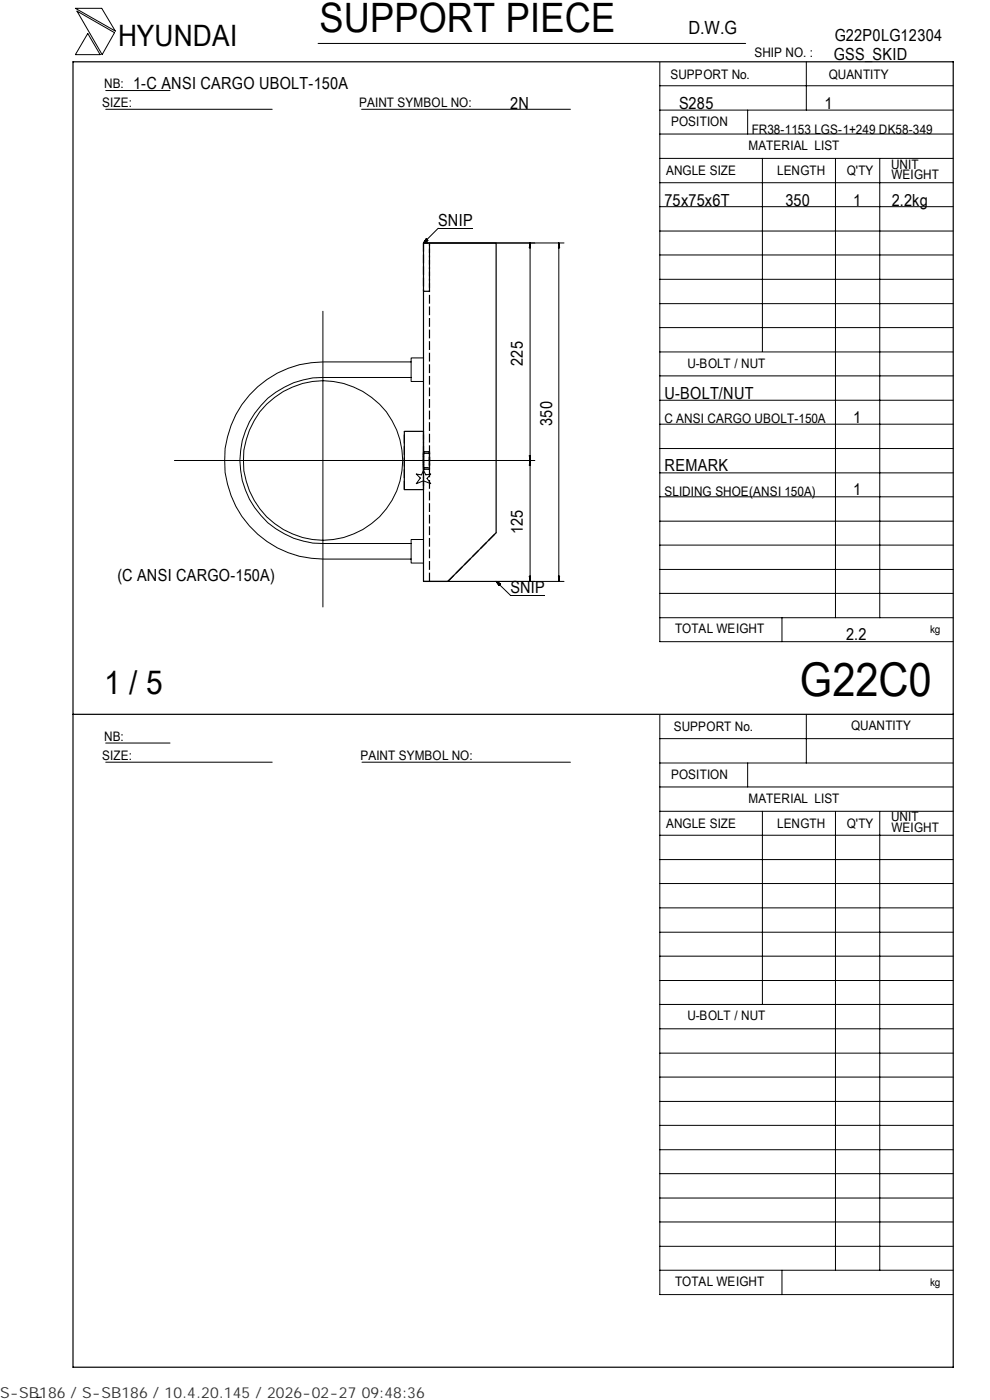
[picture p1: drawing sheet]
<svg xmlns="http://www.w3.org/2000/svg" width="210mm" height="297mm" viewBox="0 0 210 297" stroke-linecap="round" stroke-linejoin="round" font-family="sans-serif">
<g fill="none" stroke="#000" stroke-width=".21">
<path d="M16 1.8h5.6l2.9 4.8zM16.3 2.4l8 4.5-2.6 4.7zM18.6 7.1l2.6 4.5h-5.2zM22.4 19.2h13.7M67.5 9.2h90.6M139.9 18.2h62.3M139.9 13.2v122.9h62.3M171 13.1v10.3M22.4 23.2h35.3M76.7 23.2h44.3M139.9 38.8h62.3M139.9 33.6h62.3"/>
<path d="M139.9 28.4h62.3M139.9 23.4h62.3M158.6 23.4v5M161.7 33.6v41M177.2 33.7v97.4M186.6 33.7v97.4M89.8 51.6h29.8M90.4 50.6l.4 .4-1 .6zM100.3 48.4h-7.3l-3.2 3.2M112.3 52.3h.2M112.4 51.6v71.7M112.4 51.6l.1 1h-.2z"/>
<path d="M118.4 52.3h.2M118.5 51.6l.2 1h-.3zM118.5 51.6v71.7M139.9 59.3h62.3M139.9 54.1h62.3M139.9 49h62.3M139.9 43.8h62.3M68.5 66v62.8M87.2 76.8h-18.7a20.9 20.9 0 0 0-20.8 20.9 20.9 20.9 0 0 0 20.8 20.9h18.7M89.8 75.9h-2.6v5h2.6M139.9 79.7h62.3M139.9 74.7h62.3"/>
<path d="M139.9 69.5h62.3M139.9 64.4h62.3M37 97.7h76.4M87.2 80.1h-18.7a17.6 17.6 0 0 0-17.6 17.6 17.6 17.6 0 0 0 17.6 17.6h18.7M112.3 96.7h.2l-.1 1zM112.3 97h.2M112.3 98.4h.2M112.4 97.7l.1 1h-.2zM139.9 95.2h62.3M139.9 90h62.3M139.9 84.9h62.3M88.3 100.6l1.1 .1 .4-.9 .5 .9 1-.1-.7 .9 .7 1.1-1.5-.6-1.5 .6 .8-1.2z"/>
<path d="M89.8 114.5h-2.6v5h2.6M139.9 100.3h62.3M139.9 115.6h62.3M139.9 110.6h62.3M139.9 105.4h62.3M89.8 123.3h29.8M105.2 123.3l1 .6-.4 .3zM105.2 123.3l3.1 3h7.4M112.3 122.2h.2l-.1 1.1zM112.3 122.6h.2M118.4 122.2h.3l-.2 1.1zM118.4 122.6h.2"/>
<path d="M139.9 131.1h62.3M139.9 125.9h62.3M139.9 120.8h62.3M165.9 131.1v5M22.4 157.6h13.7M139.9 151.7v122.9h62.3M139.9 156.7h62.3M171 151.5v10.4M22.4 161.7h35.3M76.8 161.7h44.2M139.9 177.2h62.3M139.9 172.1h62.3"/>
<path d="M139.9 167h62.3M139.9 161.9h62.3M158.6 161.9v5.1M161.7 172.1v41M177.2 172.2v97.3M186.6 172.2v97.3M139.9 182.4h62.3M139.9 197.8h62.3M139.9 192.6h62.3M139.9 187.4h62.3M139.9 218.3h62.3M139.9 213.1h62.3"/>
<path d="M139.9 208h62.3M139.9 202.9h62.3M139.9 238.7h62.3M139.9 233.7h62.3M139.9 228.5h62.3M139.9 223.4h62.3M139.9 259.2h62.3M139.9 254.2h62.3M139.9 249h62.3M139.9 243.9h62.3M139.9 269.5h62.3M139.9 264.4h62.3"/>
<path d="M165.9 269.5v5.1M8.8 296.4l-1 .1"/>
<circle cx="68.5" cy="97.7" r="16.9"/>
</g>
<path d="M15.5 13.1h186.7v277h-186.7zM89.8 51.6h15.4v61.4l-10.2 10.3h-5.2zM89.8 91.5h-4v12.4h4M15.5 151.5h186.7" fill="none" stroke="#000" stroke-width=".25"/>
<path d="M89.8 99.2v-3M91.1 96.2v3" fill="none" stroke="#000" stroke-width=".25" stroke-dasharray="1.7 .5" stroke-linecap="butt"/>
<path d="M89.8 51.6v10.2h1.3v-10.2h-1.3M89.8 96.6v-.4h1.3v3h-1.3v-2.6M89.8 99.6v-3.8M89.8 96v-.2h1.3v3.8h-1.3v-3.6M91.1 95.8v3.8M85.8 103.9v-12.4M89.8 103.9v-12.4v12.4M91.1 123.3v-71.7M95 123.3l10.2-10.3" fill="none" stroke="#000" stroke-width=".25" stroke-dasharray="1.9 .6" stroke-linecap="butt"/>
<path d="M89.9 50.7h.9v.9h-.9zM105.3 123.4h.9v.8h-.9z" fill="#000"/>
<text font-size="9.9" x="169.7" y="147.6">G22C0</text>
<text font-size="8.6" x="67.7" y="6.9">SUPPORT PIECE</text>
<text font-size="7" x="22.1" y="147.2">1 / 5</text>
<text font-size="6.3" x="25.1" y="9.8">HYUNDAI</text>
<text font-size="3.9" x="146" y="7.3">D.W.G</text>
<g font-size="3.5">
<text x="177" y="8.7">G22P0LG12304</text>
<text x="176.9" y="12.8">GSS_SKID</text>
<text x="28.3" y="19">1-C ANSI CARGO UBOLT-150A</text>
<text x="108.2" y="23.1">2N</text>
<text x="144" y="23.1">S285</text>
<text x="174.8" y="23.1">1</text>
<text x="141" y="43.6">75x75x6T</text>
<text x="166.6" y="43.6">350</text>
<text x="180.9" y="43.6">1</text>
<text x="189.1" y="43.6">2.2kg</text>
<text x="93" y="48">SNIP</text>
<text x="110.9" y="77.6" transform="rotate(-90 110.9 77.6)">225</text>
<text x="141" y="84.6">U-BOLT/NUT</text>
<text x="180.9" y="89.7">1</text>
<text x="117.1" y="90.3" transform="rotate(-90 117.1 90.3)">350</text>
<text x="141" y="99.9">REMARK</text>
<text x="180.9" y="105.1">1</text>
<text x="110.9" y="113.4" transform="rotate(-90 110.9 113.4)">125</text>
<text x="24.9" y="123.3">(C ANSI CARGO-150A)</text>
<text x="108.3" y="125.9">SNIP</text>
<text x="179.5" y="135.8">2.2</text>
</g>
<text font-size="3.2" fill="#323232" x="0" y="296.6">S-SB186 / S-SB186 / 10.4.20.145 / 2026-02-27 09:48:36</text>
<g font-size="2.8">
<text x="142.2" y="16.8">SUPPORT No.</text>
<text x="160" y="12.2">SHIP NO. :</text>
<text x="175.8" y="16.7">QUANTITY</text>
<text x="21.7" y="22.8">SIZE:</text>
<text x="22.1" y="18.7">NB:</text>
<text x="76.2" y="22.8">PAINT SYMBOL NO:</text>
<text x="142.3" y="26.8">POSITION</text>
<text x="159.4" y="28.4">FR38-1153 LGS-1+249 DK58-349</text>
<text x="158.8" y="31.7">MATERIAL LIST</text>
<text x="189" y="35.8">UNIT</text>
<text x="141.3" y="37.2">ANGLE SIZE</text>
<text x="164.8" y="37.1">LENGTH</text>
<text x="179.6" y="37.1">Q'TY</text>
<text x="189.1" y="38">WEIGHT</text>
<text x="145.8" y="78">U-BOLT / NUT</text>
<text x="141" y="89.8">C ANSI CARGO UBOLT-150A</text>
<text x="141" y="105.2">SLIDING SHOE(ANSI 150A)</text>
<text x="143.2" y="134.4">TOTAL WEIGHT</text>
<text x="142.9" y="155">SUPPORT No.</text>
<text x="180.5" y="154.9">QUANTITY</text>
<text x="21.7" y="161.3">SIZE:</text>
<text x="22.1" y="157.1">NB:</text>
<text x="76.5" y="161.2">PAINT SYMBOL NO:</text>
<text x="142.3" y="165.3">POSITION</text>
<text x="158.8" y="170.3">MATERIAL LIST</text>
<text x="141.3" y="175.7">ANGLE SIZE</text>
<text x="164.8" y="175.6">LENGTH</text>
<text x="179.6" y="175.6">Q'TY</text>
<text x="189" y="174.2">UNIT</text>
<text x="189.1" y="176.5">WEIGHT</text>
<text x="145.8" y="216.5">U-BOLT / NUT</text>
<text x="143.2" y="272.9">TOTAL WEIGHT</text>
</g>
<g font-size="2.3">
<text x="197.3" y="134.3">kg</text>
<text x="197.3" y="272.8">kg</text>
</g>
</svg>
